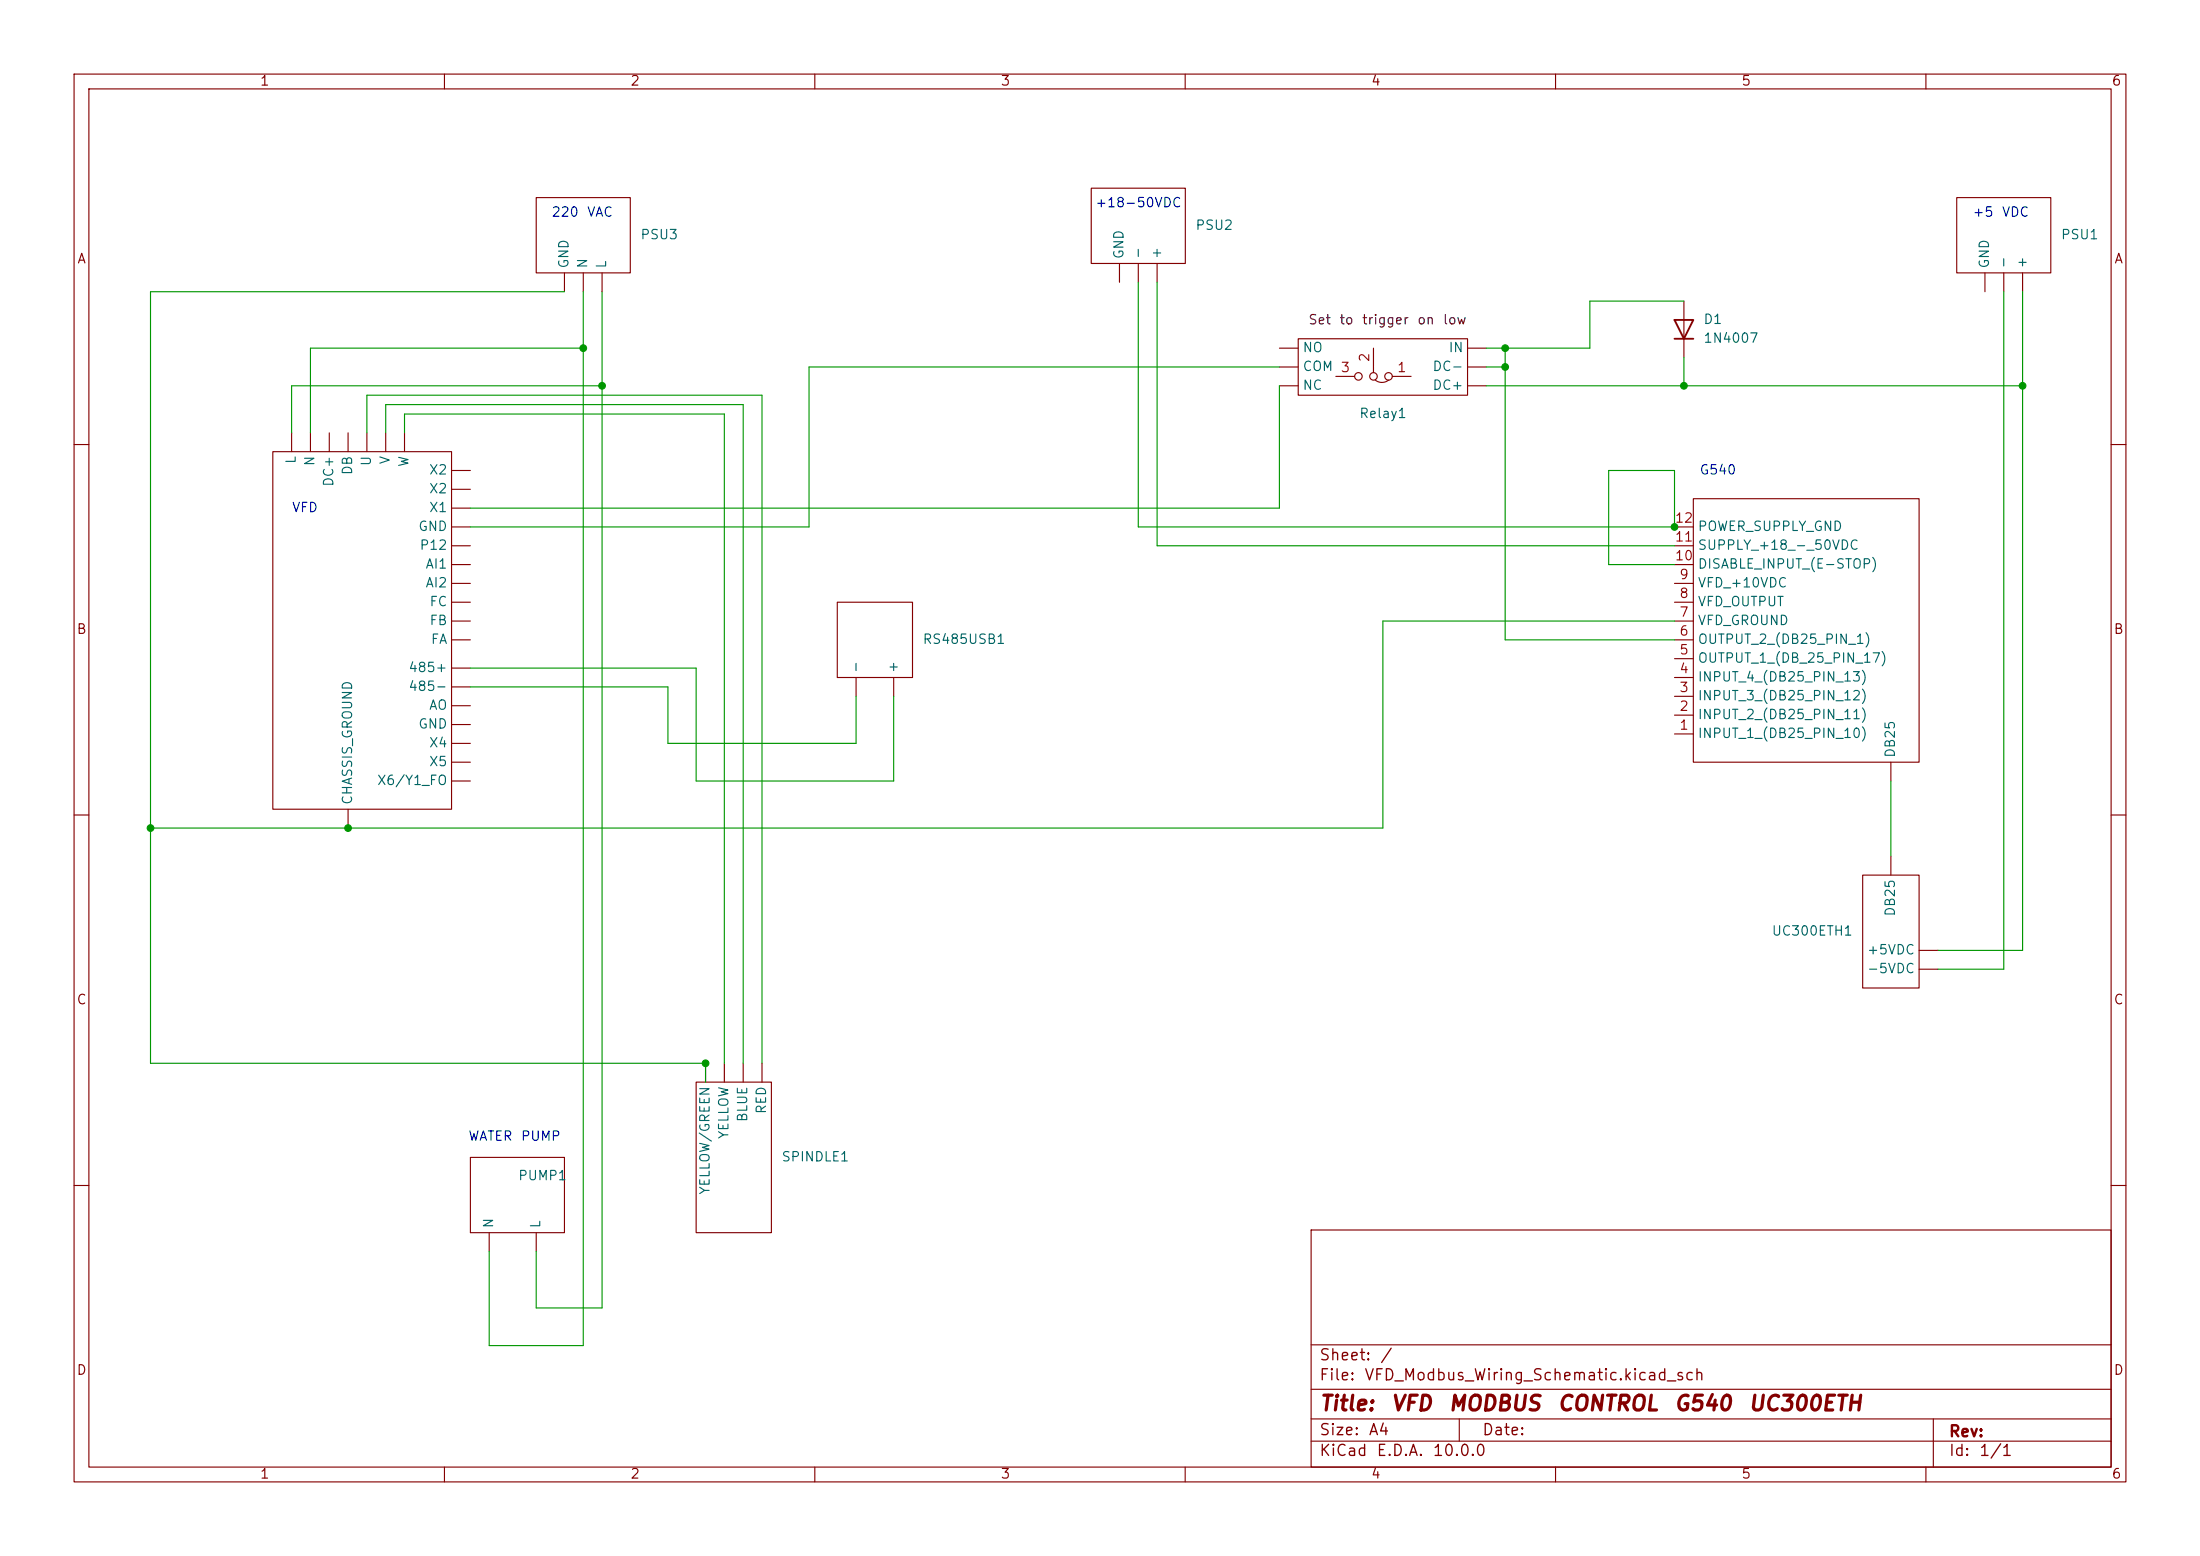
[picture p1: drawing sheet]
(kicad_sch
 (version 20260306)
 (generator "eeschema")
 (generator_version "10.0")
 (paper "A4")
 (title_block
  (title "VFD MODBUS CONTROL G540 UC300ETH"))
 (lib_symbols
  (symbol "Custom_Library:G540" (exclude_from_sim no) (in_bom yes) (on_board yes)
   (in_pos_files yes)
   (duplicate_pin_numbers_are_jumpers no)
   (property "Reference" "G540" (at -12.446 39.116 0) (show_name no) (do_not_autoplace no) (effects (font (size 1.27 1.27))))
   (property "Value" "" (at 0 0 0) (show_name no) (do_not_autoplace no) (effects (font (size 1.27 1.27))))
   (property "Footprint" "" (at 0 0 0) (show_name no) (do_not_autoplace no) (hide yes) (effects (font (size 1.27 1.27))))
   (property "Datasheet" "" (at 0 0 0) (show_name no) (do_not_autoplace no) (hide yes) (effects (font (size 1.27 1.27))))
   (property "Description" "" (at 0 0 0) (show_name no) (do_not_autoplace no) (hide yes) (effects (font (size 1.27 1.27))))
   (symbol "G540_0_1"
    (rectangle (start -7.62 30.48) (end 22.86 -5.08) (stroke (width 0) (type default)) (fill (type none))))
   (symbol "G540_1_1"
    (pin input line (at -3.81 33.02 270) (length 2.54) (name "DB25" (effects (font (size 1.27 1.27)))) (number "" (effects (font (size 1.27 1.27)))))
    (pin input line (at 25.4 26.67 180) (length 2.54) (name "INPUT_1_(DB25_PIN_10)" (effects (font (size 1.27 1.27)))) (number "1" (effects (font (size 1.27 1.27)))))
    (pin input line (at 25.4 24.13 180) (length 2.54) (name "INPUT_2_(DB25_PIN_11)" (effects (font (size 1.27 1.27)))) (number "2" (effects (font (size 1.27 1.27)))))
    (pin input line (at 25.4 21.59 180) (length 2.54) (name "INPUT_3_(DB25_PIN_12)" (effects (font (size 1.27 1.27)))) (number "3" (effects (font (size 1.27 1.27)))))
    (pin input line (at 25.4 19.05 180) (length 2.54) (name "INPUT_4_(DB25_PIN_13)" (effects (font (size 1.27 1.27)))) (number "4" (effects (font (size 1.27 1.27)))))
    (pin input line (at 25.4 16.51 180) (length 2.54) (name "OUTPUT_1_(DB_25_PIN_17)" (effects (font (size 1.27 1.27)))) (number "5" (effects (font (size 1.27 1.27)))))
    (pin input line (at 25.4 13.97 180) (length 2.54) (name "OUTPUT_2_(DB25_PIN_1)" (effects (font (size 1.27 1.27)))) (number "6" (effects (font (size 1.27 1.27)))))
    (pin input line (at 25.4 11.43 180) (length 2.54) (name "VFD_GROUND" (effects (font (size 1.27 1.27)))) (number "7" (effects (font (size 1.27 1.27)))))
    (pin input line (at 25.4 8.89 180) (length 2.54) (name "VFD_OUTPUT" (effects (font (size 1.27 1.27)))) (number "8" (effects (font (size 1.27 1.27)))))
    (pin input line (at 25.4 6.35 180) (length 2.54) (name "VFD_+10VDC" (effects (font (size 1.27 1.27)))) (number "9" (effects (font (size 1.27 1.27)))))
    (pin input line (at 25.4 3.81 180) (length 2.54) (name "DISABLE_INPUT_(E-STOP)" (effects (font (size 1.27 1.27)))) (number "10" (effects (font (size 1.27 1.27)))))
    (pin input line (at 25.4 1.27 180) (length 2.54) (name "SUPPLY_+18_-_50VDC" (effects (font (size 1.27 1.27)))) (number "11" (effects (font (size 1.27 1.27)))))
    (pin input line (at 25.4 -1.27 180) (length 2.54) (name "POWER_SUPPLY_GND" (effects (font (size 1.27 1.27)))) (number "12" (effects (font (size 1.27 1.27))))))
   (embedded_fonts no))
  (symbol "Custom_Library:PSU" (exclude_from_sim no) (in_bom yes) (on_board yes)
   (in_pos_files yes)
   (duplicate_pin_numbers_are_jumpers no)
   (property "Reference" "PSU" (at -9.144 9.398 0) (show_name no) (do_not_autoplace no) (effects (font (size 1.27 1.27))))
   (property "Value" "" (at 0 0 0) (show_name no) (do_not_autoplace no) (effects (font (size 1.27 1.27))))
   (property "Footprint" "" (at 0 0 0) (show_name no) (do_not_autoplace no) (hide yes) (effects (font (size 1.27 1.27))))
   (property "Datasheet" "" (at 0 0 0) (show_name no) (do_not_autoplace no) (hide yes) (effects (font (size 1.27 1.27))))
   (property "Description" "" (at 0 0 0) (show_name no) (do_not_autoplace no) (hide yes) (effects (font (size 1.27 1.27))))
   (symbol "PSU_0_1"
    (rectangle (start 7.62 -2.54) (end -5.08 7.62) (stroke (width 0) (type default)) (fill (type none))))
   (symbol "PSU_1_1"
    (pin input line (at -1.27 -5.08 90) (length 2.54) (name "GND" (effects (font (size 1.27 1.27)))) (number "" (effects (font (size 1.27 1.27)))))
    (pin input line (at 1.27 -5.08 90) (length 2.54) (name "-" (effects (font (size 1.27 1.27)))) (number "" (effects (font (size 1.27 1.27)))))
    (pin input line (at 3.81 -5.08 90) (length 2.54) (name "+" (effects (font (size 1.27 1.27)))) (number "" (effects (font (size 1.27 1.27))))))
   (embedded_fonts no))
  (symbol "Custom_Library:PUMP" (exclude_from_sim no) (in_bom yes) (on_board yes)
   (in_pos_files yes)
   (duplicate_pin_numbers_are_jumpers no)
   (property "Reference" "PUMP" (at -4.318 4.318 0) (show_name no) (do_not_autoplace no) (effects (font (size 1.27 1.27))))
   (property "Value" "" (at 0 0 0) (show_name no) (do_not_autoplace no) (effects (font (size 1.27 1.27))))
   (property "Footprint" "" (at 0 0 0) (show_name no) (do_not_autoplace no) (hide yes) (effects (font (size 1.27 1.27))))
   (property "Datasheet" "" (at 0 0 0) (show_name no) (do_not_autoplace no) (hide yes) (effects (font (size 1.27 1.27))))
   (property "Description" "" (at 0 0 0) (show_name no) (do_not_autoplace no) (hide yes) (effects (font (size 1.27 1.27))))
   (symbol "PUMP_0_1"
    (rectangle (start -2.54 2.54) (end 10.16 -7.62) (stroke (width 0) (type default)) (fill (type none))))
   (symbol "PUMP_1_1"
    (pin input line (at 0 -10.16 90) (length 2.54) (name "N" (effects (font (size 1.27 1.27)))) (number "" (effects (font (size 1.27 1.27)))))
    (pin input line (at 6.35 -10.16 90) (length 2.54) (name "L" (effects (font (size 1.27 1.27)))) (number "" (effects (font (size 1.27 1.27))))))
   (embedded_fonts no))
  (symbol "Custom_Library:RS485USB" (exclude_from_sim no) (in_bom yes) (on_board yes)
   (in_pos_files yes)
   (duplicate_pin_numbers_are_jumpers no)
   (property "Reference" "RS485USB" (at -11.938 11.176 0) (show_name no) (do_not_autoplace no) (effects (font (size 1.27 1.27))))
   (property "Value" "" (at 0 0 0) (show_name no) (do_not_autoplace no) (effects (font (size 1.27 1.27))))
   (property "Footprint" "" (at 0 0 0) (show_name no) (do_not_autoplace no) (hide yes) (effects (font (size 1.27 1.27))))
   (property "Datasheet" "" (at 0 0 0) (show_name no) (do_not_autoplace no) (hide yes) (effects (font (size 1.27 1.27))))
   (property "Description" "" (at 0 0 0) (show_name no) (do_not_autoplace no) (hide yes) (effects (font (size 1.27 1.27))))
   (symbol "RS485USB_0_1"
    (rectangle (start 5.08 2.54) (end -5.08 -7.62) (stroke (width 0) (type default)) (fill (type none))))
   (symbol "RS485USB_1_1"
    (pin input line (at -2.54 -10.16 90) (length 2.54) (name "-" (effects (font (size 1.27 1.27)))) (number "" (effects (font (size 1.27 1.27)))))
    (pin input line (at 2.54 -10.16 90) (length 2.54) (name "+" (effects (font (size 1.27 1.27)))) (number "" (effects (font (size 1.27 1.27))))))
   (embedded_fonts no))
  (symbol "Custom_Library:Relay" (exclude_from_sim no) (in_bom yes) (on_board yes)
   (in_pos_files yes)
   (duplicate_pin_numbers_are_jumpers no)
   (property "Reference" "Relay" (at -10.668 10.668 0) (show_name no) (do_not_autoplace no) (effects (font (size 1.27 1.27))))
   (property "Value" "" (at 0 0 0) (show_name no) (do_not_autoplace no) (effects (font (size 1.27 1.27))))
   (property "Footprint" "" (at 0 0 0) (show_name no) (do_not_autoplace no) (hide yes) (effects (font (size 1.27 1.27))))
   (property "Datasheet" "" (at 0 0 0) (show_name no) (do_not_autoplace no) (hide yes) (effects (font (size 1.27 1.27))))
   (property "Description" "" (at 0 0 0) (show_name no) (do_not_autoplace no) (hide yes) (effects (font (size 1.27 1.27))))
   (symbol "Relay_0_0"
    (circle (center -2.032 5.08) (radius 0.508) (stroke (width 0) (type default)) (fill (type none)))
    (circle (center 0 5.08) (radius 0.508) (stroke (width 0) (type default)) (fill (type none)))
    (circle (center 2.032 5.08) (radius 0.508) (stroke (width 0) (type default)) (fill (type none))))
   (symbol "Relay_0_1"
    (rectangle (start -12.7 7.62) (end 10.16 0) (stroke (width 0) (type default)) (fill (type none)))
    (arc (start -2.032 5.588) (mid -1.143 5.8955) (end -0.254 5.588) (stroke (width 0) (type default)) (fill (type none)))
    (polyline (pts (xy 0 3.81) (xy 0 4.572)) (stroke (width 0) (type default)) (fill (type none))))
   (symbol "Relay_1_1"
    (pin input line (at -15.24 6.35 0) (length 2.54) (name "DC+" (effects (font (size 1.27 1.27)))) (number "" (effects (font (size 1.27 1.27)))))
    (pin input line (at -15.24 3.81 0) (length 2.54) (name "DC-" (effects (font (size 1.27 1.27)))) (number "" (effects (font (size 1.27 1.27)))))
    (pin input line (at -15.24 1.27 0) (length 2.54) (name "IN" (effects (font (size 1.27 1.27)))) (number "" (effects (font (size 1.27 1.27)))))
    (pin input line (at 12.7 6.35 180) (length 2.54) (name "NC" (effects (font (size 1.27 1.27)))) (number "" (effects (font (size 1.27 1.27)))))
    (pin input line (at 12.7 3.81 180) (length 2.54) (name "COM" (effects (font (size 1.27 1.27)))) (number "" (effects (font (size 1.27 1.27)))))
    (pin input line (at 12.7 1.27 180) (length 2.54) (name "NO" (effects (font (size 1.27 1.27)))) (number "" (effects (font (size 1.27 1.27)))))
    (pin passive line (at -5.08 5.08 0) (length 2.54) (name "" (effects (font (size 1.27 1.27)))) (number "1" (effects (font (size 1.27 1.27)))))
    (pin passive line (at 0 1.27 90) (length 2.54) (name "" (effects (font (size 1.27 1.27)))) (number "2" (effects (font (size 1.27 1.27)))))
    (pin passive line (at 5.08 5.08 180) (length 2.54) (name "" (effects (font (size 1.27 1.27)))) (number "3" (effects (font (size 1.27 1.27))))))
   (embedded_fonts no))
  (symbol "Custom_Library:SPINDLE" (exclude_from_sim no) (in_bom yes) (on_board yes)
   (in_pos_files yes)
   (duplicate_pin_numbers_are_jumpers no)
   (property "Reference" "SPINDLE" (at -10.414 12.192 0) (show_name no) (do_not_autoplace no) (effects (font (size 1.27 1.27))))
   (property "Value" "" (at 0 0 0) (show_name no) (do_not_autoplace no) (effects (font (size 1.27 1.27))))
   (property "Footprint" "" (at 0 0 0) (show_name no) (do_not_autoplace no) (hide yes) (effects (font (size 1.27 1.27))))
   (property "Datasheet" "" (at 0 0 0) (show_name no) (do_not_autoplace no) (hide yes) (effects (font (size 1.27 1.27))))
   (property "Description" "" (at 0 0 0) (show_name no) (do_not_autoplace no) (hide yes) (effects (font (size 1.27 1.27))))
   (symbol "SPINDLE_0_1"
    (rectangle (start -5.08 10.16) (end 5.08 -10.16) (stroke (width 0) (type default)) (fill (type none))))
   (symbol "SPINDLE_1_1"
    (pin input line (at -3.81 12.7 270) (length 2.54) (name "YELLOW/GREEN" (effects (font (size 1.27 1.27)))) (number "" (effects (font (size 1.27 1.27)))))
    (pin input line (at -1.27 12.7 270) (length 2.54) (name "YELLOW" (effects (font (size 1.27 1.27)))) (number "" (effects (font (size 1.27 1.27)))))
    (pin input line (at 1.27 12.7 270) (length 2.54) (name "BLUE" (effects (font (size 1.27 1.27)))) (number "" (effects (font (size 1.27 1.27)))))
    (pin input line (at 3.81 12.7 270) (length 2.54) (name "RED" (effects (font (size 1.27 1.27)))) (number "" (effects (font (size 1.27 1.27))))))
   (embedded_fonts no))
  (symbol "Custom_Library:UC3400ETH" (exclude_from_sim no) (in_bom yes) (on_board yes)
   (in_pos_files yes)
   (duplicate_pin_numbers_are_jumpers no)
   (property "Reference" "UC300ETH" (at -9.398 6.604 0) (show_name no) (do_not_autoplace no) (effects (font (size 1.27 1.27))))
   (property "Value" "" (at 0 0 0) (show_name no) (do_not_autoplace no) (effects (font (size 1.27 1.27))))
   (property "Footprint" "" (at 0 0 0) (show_name no) (do_not_autoplace no) (hide yes) (effects (font (size 1.27 1.27))))
   (property "Datasheet" "" (at 0 0 0) (show_name no) (do_not_autoplace no) (hide yes) (effects (font (size 1.27 1.27))))
   (property "Description" "" (at 0 0 0) (show_name no) (do_not_autoplace no) (hide yes) (effects (font (size 1.27 1.27))))
   (symbol "UC3400ETH_0_1"
    (rectangle (start -7.62 2.54) (end 7.62 -5.08) (stroke (width 0) (type default)) (fill (type none))))
   (symbol "UC3400ETH_1_1"
    (pin input line (at -5.08 -7.62 90) (length 2.54) (name "-5VDC" (effects (font (size 1.27 1.27)))) (number "" (effects (font (size 1.27 1.27)))))
    (pin input line (at -2.54 -7.62 90) (length 2.54) (name "+5VDC" (effects (font (size 1.27 1.27)))) (number "" (effects (font (size 1.27 1.27)))))
    (pin input line (at 10.16 -1.27 180) (length 2.54) (name "DB25" (effects (font (size 1.27 1.27)))) (number "" (effects (font (size 1.27 1.27))))))
   (embedded_fonts no))
  (symbol "Diode:1N4007"
   (pin_numbers (hide yes))
   (pin_names (hide yes)) (exclude_from_sim no) (in_bom yes) (on_board yes)
   (in_pos_files yes)
   (duplicate_pin_numbers_are_jumpers no)
   (property "Reference" "D" (at 0 2.54 0) (show_name no) (do_not_autoplace no) (effects (font (size 1.27 1.27))))
   (property "Value" "1N4007" (at 0 -2.54 0) (show_name no) (do_not_autoplace no) (effects (font (size 1.27 1.27))))
   (property "Footprint" "Diode_THT:D_DO-41_SOD81_P10.16mm_Horizontal" (at 0 -4.445 0) (show_name no) (do_not_autoplace no) (hide yes) (effects (font (size 1.27 1.27))))
   (property "Datasheet" "http://www.vishay.com/docs/88503/1n4001.pdf" (at 0 0 0) (show_name no) (do_not_autoplace no) (hide yes) (effects (font (size 1.27 1.27))))
   (property "Description" "1000V 1A General Purpose Rectifier Diode, DO-41" (at 0 0 0) (show_name no) (do_not_autoplace no) (hide yes) (effects (font (size 1.27 1.27))))
   (property "Sim.Device" "D" (at 0 0 0) (show_name no) (do_not_autoplace no) (hide yes) (effects (font (size 1.27 1.27))))
   (property "Sim.Pins" "1=K 2=A" (at 0 0 0) (show_name no) (do_not_autoplace no) (hide yes) (effects (font (size 1.27 1.27))))
   (symbol "1N4007_0_1"
    (polyline (pts (xy -1.27 1.27) (xy -1.27 -1.27)) (stroke (width 0.254) (type default)) (fill (type none)))
    (polyline (pts (xy 1.27 1.27) (xy 1.27 -1.27) (xy -1.27 0) (xy 1.27 1.27)) (stroke (width 0.254) (type default)) (fill (type none)))
    (polyline (pts (xy 1.27 0) (xy -1.27 0)) (stroke (width 0) (type default)) (fill (type none))))
   (symbol "1N4007_1_1"
    (pin passive line (at -3.81 0 0) (length 2.54) (name "K" (effects (font (size 1.27 1.27)))) (number "1" (effects (font (size 1.27 1.27)))))
    (pin passive line (at 3.81 0 180) (length 2.54) (name "A" (effects (font (size 1.27 1.27)))) (number "2" (effects (font (size 1.27 1.27))))))
   (embedded_fonts no))
  (symbol "PSU_1" (exclude_from_sim no) (in_bom yes) (on_board yes)
   (in_pos_files yes)
   (duplicate_pin_numbers_are_jumpers no)
   (property "Reference" "PSU3" (at 8.89 2.5401 0) (show_name no) (do_not_autoplace no) (effects (font (size 1.27 1.27)) (justify left)))
   (property "Value" "" (at 0 0 0) (show_name no) (do_not_autoplace no) (effects (font (size 1.27 1.27))))
   (property "Footprint" "" (at 0 0 0) (show_name no) (do_not_autoplace no) (hide yes) (effects (font (size 1.27 1.27))))
   (property "Datasheet" "" (at 0 0 0) (show_name no) (do_not_autoplace no) (hide yes) (effects (font (size 1.27 1.27))))
   (property "Description" "" (at 0 0 0) (show_name no) (do_not_autoplace no) (hide yes) (effects (font (size 1.27 1.27))))
   (symbol "PSU_1_0_1"
    (rectangle (start 7.62 -2.54) (end -5.08 7.62) (stroke (width 0) (type default)) (fill (type none))))
   (symbol "PSU_1_1_1"
    (pin input line (at -1.27 -5.08 90) (length 2.54) (name "GND" (effects (font (size 1.27 1.27)))) (number "" (effects (font (size 1.27 1.27)))))
    (pin input line (at 1.27 -5.08 90) (length 2.54) (name "N" (effects (font (size 1.27 1.27)))) (number "" (effects (font (size 1.27 1.27)))))
    (pin input line (at 3.81 -5.08 90) (length 2.54) (name "L" (effects (font (size 1.27 1.27)))) (number "" (effects (font (size 1.27 1.27))))))
   (embedded_fonts no))
  (symbol "PSU_2" (exclude_from_sim no) (in_bom yes) (on_board yes)
   (in_pos_files yes)
   (duplicate_pin_numbers_are_jumpers no)
   (property "Reference" "PSU" (at -9.144 9.398 0) (show_name no) (do_not_autoplace no) (effects (font (size 1.27 1.27))))
   (property "Value" "" (at 0 0 0) (show_name no) (do_not_autoplace no) (effects (font (size 1.27 1.27))))
   (property "Footprint" "" (at 0 0 0) (show_name no) (do_not_autoplace no) (hide yes) (effects (font (size 1.27 1.27))))
   (property "Datasheet" "" (at 0 0 0) (show_name no) (do_not_autoplace no) (hide yes) (effects (font (size 1.27 1.27))))
   (property "Description" "" (at 0 0 0) (show_name no) (do_not_autoplace no) (hide yes) (effects (font (size 1.27 1.27))))
   (symbol "PSU_2_0_1"
    (rectangle (start 7.62 -2.54) (end -5.08 7.62) (stroke (width 0) (type default)) (fill (type none))))
   (symbol "PSU_2_1_1"
    (pin input line (at -1.27 -5.08 90) (length 2.54) (name "GND" (effects (font (size 1.27 1.27)))) (number "" (effects (font (size 1.27 1.27)))))
    (pin input line (at 1.27 -5.08 90) (length 2.54) (name "-" (effects (font (size 1.27 1.27)))) (number "" (effects (font (size 1.27 1.27)))))
    (pin input line (at 3.81 -5.08 90) (length 2.54) (name "+" (effects (font (size 1.27 1.27)))) (number "" (effects (font (size 1.27 1.27))))))
   (embedded_fonts no))
  (symbol "VFD_1" (exclude_from_sim no) (in_bom yes) (on_board yes)
   (in_pos_files yes)
   (duplicate_pin_numbers_are_jumpers no)
   (property "Reference" "VFD1" (at -6.35 35.306 0) (show_name no) (do_not_autoplace no) (hide yes) (effects (font (size 1.27 1.27))))
   (property "Value" "" (at 0 0 0) (show_name no) (do_not_autoplace no) (effects (font (size 1.27 1.27))))
   (property "Footprint" "" (at 0 0 0) (show_name no) (do_not_autoplace no) (hide yes) (effects (font (size 1.27 1.27))))
   (property "Datasheet" "" (at 0 0 0) (show_name no) (do_not_autoplace no) (hide yes) (effects (font (size 1.27 1.27))))
   (property "Description" "" (at 0 0 0) (show_name no) (do_not_autoplace no) (hide yes) (effects (font (size 1.27 1.27))))
   (symbol "VFD_1_0_1"
    (rectangle (start -20.32 38.1) (end 3.81 -10.16) (stroke (width 0) (type default)) (fill (type none))))
   (symbol "VFD_1_1_1"
    (pin input line (at -17.78 40.64 270) (length 2.54) (name "L" (effects (font (size 1.27 1.27)))) (number "" (effects (font (size 1.27 1.27)))))
    (pin input line (at -15.24 40.64 270) (length 2.54) (name "N" (effects (font (size 1.27 1.27)))) (number "" (effects (font (size 1.27 1.27)))))
    (pin input line (at -12.7 40.64 270) (length 2.54) (name "DC+" (effects (font (size 1.27 1.27)))) (number "" (effects (font (size 1.27 1.27)))))
    (pin input line (at -10.16 40.64 270) (length 2.54) (name "DB" (effects (font (size 1.27 1.27)))) (number "" (effects (font (size 1.27 1.27)))))
    (pin input line (at -10.16 -12.7 90) (length 2.54) (name "CHASSIS_GROUND" (effects (font (size 1.27 1.27)))) (number "" (effects (font (size 1.27 1.27)))))
    (pin input line (at -7.62 40.64 270) (length 2.54) (name "U" (effects (font (size 1.27 1.27)))) (number "" (effects (font (size 1.27 1.27)))))
    (pin input line (at -5.08 40.64 270) (length 2.54) (name "V" (effects (font (size 1.27 1.27)))) (number "" (effects (font (size 1.27 1.27)))))
    (pin input line (at -2.54 40.64 270) (length 2.54) (name "W" (effects (font (size 1.27 1.27)))) (number "" (effects (font (size 1.27 1.27)))))
    (pin free line (at 6.35 35.56 180) (length 2.54) (name "X2" (effects (font (size 1.27 1.27)))) (number "" (effects (font (size 1.27 1.27)))))
    (pin free line (at 6.35 33.02 180) (length 2.54) (name "X2" (effects (font (size 1.27 1.27)))) (number "" (effects (font (size 1.27 1.27)))))
    (pin free line (at 6.35 30.48 180) (length 2.54) (name "X1" (effects (font (size 1.27 1.27)))) (number "" (effects (font (size 1.27 1.27)))))
    (pin free line (at 6.35 27.94 180) (length 2.54) (name "GND" (effects (font (size 1.27 1.27)))) (number "" (effects (font (size 1.27 1.27)))))
    (pin free line (at 6.35 25.4 180) (length 2.54) (name "P12" (effects (font (size 1.27 1.27)))) (number "" (effects (font (size 1.27 1.27)))))
    (pin free line (at 6.35 22.86 180) (length 2.54) (name "AI1" (effects (font (size 1.27 1.27)))) (number "" (effects (font (size 1.27 1.27)))))
    (pin free line (at 6.35 20.32 180) (length 2.54) (name "AI2" (effects (font (size 1.27 1.27)))) (number "" (effects (font (size 1.27 1.27)))))
    (pin passive line (at 6.35 17.78 180) (length 2.54) (name "FC" (effects (font (size 1.27 1.27)))) (number "" (effects (font (size 1.27 1.27)))))
    (pin free line (at 6.35 15.24 180) (length 2.54) (name "FB" (effects (font (size 1.27 1.27)))) (number "" (effects (font (size 1.27 1.27)))))
    (pin free line (at 6.35 12.7 180) (length 2.54) (name "FA" (effects (font (size 1.27 1.27)))) (number "" (effects (font (size 1.27 1.27)))))
    (pin free line (at 6.35 8.89 180) (length 2.54) (name "485+" (effects (font (size 1.27 1.27)))) (number "" (effects (font (size 1.27 1.27)))))
    (pin free line (at 6.35 6.35 180) (length 2.54) (name "485-" (effects (font (size 1.27 1.27)))) (number "" (effects (font (size 1.27 1.27)))))
    (pin free line (at 6.35 3.81 180) (length 2.54) (name "AO" (effects (font (size 1.27 1.27)))) (number "" (effects (font (size 1.27 1.27)))))
    (pin free line (at 6.35 1.27 180) (length 2.54) (name "GND" (effects (font (size 1.27 1.27)))) (number "" (effects (font (size 1.27 1.27)))))
    (pin free line (at 6.35 -1.27 180) (length 2.54) (name "X4" (effects (font (size 1.27 1.27)))) (number "" (effects (font (size 1.27 1.27)))))
    (pin free line (at 6.35 -3.81 180) (length 2.54) (name "X5" (effects (font (size 1.27 1.27)))) (number "" (effects (font (size 1.27 1.27)))))
    (pin free line (at 6.35 -6.35 180) (length 2.54) (name "X6/Y1_FO" (effects (font (size 1.27 1.27)))) (number "" (effects (font (size 1.27 1.27))))))
   (embedded_fonts no)))
 (text "220 VAC"
  (exclude_from_sim no)
  (at 78.486 28.956 0)
  (effects (font (size 1.27 1.27))))
 (text "VFD"
  (exclude_from_sim no)
  (at 41.148 68.834 0)
  (effects (font (size 1.27 1.27))))
 (text "G540"
  (exclude_from_sim no)
  (at 231.902 63.754 0)
  (effects (font (size 1.27 1.27))))
 (text "WATER PUMP"
  (exclude_from_sim no)
  (at 69.342 153.67 0)
  (effects (font (size 1.27 1.27))))
 (text "+18-50VDC"
  (exclude_from_sim no)
  (at 153.67 27.686 0)
  (effects (font (size 1.27 1.27))))
 (text "+5 VDC"
  (exclude_from_sim no)
  (at 270.002 28.956 0)
  (effects (font (size 1.27 1.27))))
 (junction
  (at 273.05 52.07)
  (diameter 0)
  (color 0 0 0 0))
 (junction
  (at 95.25 143.51)
  (diameter 0)
  (color 0 0 0 0))
 (junction
  (at 226.06 71.12)
  (diameter 0)
  (color 0 0 0 0))
 (junction
  (at 78.74 46.99)
  (diameter 0)
  (color 0 0 0 0))
 (junction
  (at 203.2 49.53)
  (diameter 0)
  (color 0 0 0 0))
 (junction
  (at 227.33 52.07)
  (diameter 0)
  (color 0 0 0 0))
 (junction
  (at 203.2 46.99)
  (diameter 0)
  (color 0 0 0 0))
 (junction
  (at 46.99 111.76)
  (diameter 0)
  (color 0 0 0 0))
 (junction
  (at 20.32 111.76)
  (diameter 0)
  (color 0 0 0 0))
 (junction
  (at 81.28 52.07)
  (diameter 0)
  (color 0 0 0 0))
 (wire
  (pts (xy 90.17 100.33) (xy 90.17 92.71))
  (stroke (width 0) (type default)))
 (wire
  (pts (xy 273.05 52.07) (xy 273.05 128.27))
  (stroke (width 0) (type default)))
 (wire
  (pts (xy 39.37 52.07) (xy 39.37 58.42))
  (stroke (width 0) (type default)))
 (wire
  (pts (xy 78.74 46.99) (xy 41.91 46.99))
  (stroke (width 0) (type default)))
 (wire
  (pts (xy 49.53 53.34) (xy 49.53 58.42))
  (stroke (width 0) (type default)))
 (wire
  (pts (xy 115.57 100.33) (xy 90.17 100.33))
  (stroke (width 0) (type default)))
 (wire
  (pts (xy 214.63 46.99) (xy 214.63 40.64))
  (stroke (width 0) (type default)))
 (wire
  (pts (xy 214.63 40.64) (xy 227.33 40.64))
  (stroke (width 0) (type default)))
 (wire
  (pts (xy 100.33 54.61) (xy 100.33 143.51))
  (stroke (width 0) (type default)))
 (wire
  (pts (xy 95.25 143.51) (xy 95.25 146.05))
  (stroke (width 0) (type default)))
 (wire
  (pts (xy 97.79 55.88) (xy 54.61 55.88))
  (stroke (width 0) (type default)))
 (wire
  (pts (xy 20.32 143.51) (xy 95.25 143.51))
  (stroke (width 0) (type default)))
 (wire
  (pts (xy 66.04 181.61) (xy 66.04 168.91))
  (stroke (width 0) (type default)))
 (wire
  (pts (xy 226.06 63.5) (xy 226.06 71.12))
  (stroke (width 0) (type default)))
 (wire
  (pts (xy 156.21 73.66) (xy 226.06 73.66))
  (stroke (width 0) (type default)))
 (wire
  (pts (xy 78.74 181.61) (xy 66.04 181.61))
  (stroke (width 0) (type default)))
 (wire
  (pts (xy 156.21 38.1) (xy 156.21 73.66))
  (stroke (width 0) (type default)))
 (wire
  (pts (xy 270.51 39.37) (xy 270.51 130.81))
  (stroke (width 0) (type default)))
 (wire
  (pts (xy 20.32 111.76) (xy 46.99 111.76))
  (stroke (width 0) (type default)))
 (wire
  (pts (xy 78.74 46.99) (xy 78.74 181.61))
  (stroke (width 0) (type default)))
 (wire
  (pts (xy 52.07 54.61) (xy 100.33 54.61))
  (stroke (width 0) (type default)))
 (wire
  (pts (xy 93.98 90.17) (xy 93.98 105.41))
  (stroke (width 0) (type default)))
 (wire
  (pts (xy 81.28 52.07) (xy 81.28 176.53))
  (stroke (width 0) (type default)))
 (wire
  (pts (xy 41.91 46.99) (xy 41.91 58.42))
  (stroke (width 0) (type default)))
 (wire
  (pts (xy 115.57 93.98) (xy 115.57 100.33))
  (stroke (width 0) (type default)))
 (wire
  (pts (xy 78.74 39.37) (xy 78.74 46.99))
  (stroke (width 0) (type default)))
 (wire
  (pts (xy 217.17 76.2) (xy 217.17 63.5))
  (stroke (width 0) (type default)))
 (wire
  (pts (xy 93.98 105.41) (xy 120.65 105.41))
  (stroke (width 0) (type default)))
 (wire
  (pts (xy 153.67 71.12) (xy 226.06 71.12))
  (stroke (width 0) (type default)))
 (wire
  (pts (xy 109.22 71.12) (xy 63.5 71.12))
  (stroke (width 0) (type default)))
 (wire
  (pts (xy 72.39 176.53) (xy 72.39 168.91))
  (stroke (width 0) (type default)))
 (wire
  (pts (xy 217.17 63.5) (xy 226.06 63.5))
  (stroke (width 0) (type default)))
 (wire
  (pts (xy 153.67 38.1) (xy 153.67 71.12))
  (stroke (width 0) (type default)))
 (wire
  (pts (xy 226.06 83.82) (xy 186.69 83.82))
  (stroke (width 0) (type default)))
 (wire
  (pts (xy 54.61 55.88) (xy 54.61 58.42))
  (stroke (width 0) (type default)))
 (wire
  (pts (xy 227.33 52.07) (xy 273.05 52.07))
  (stroke (width 0) (type default)))
 (wire
  (pts (xy 203.2 49.53) (xy 203.2 46.99))
  (stroke (width 0) (type default)))
 (wire
  (pts (xy 203.2 46.99) (xy 200.66 46.99))
  (stroke (width 0) (type default)))
 (wire
  (pts (xy 172.72 49.53) (xy 109.22 49.53))
  (stroke (width 0) (type default)))
 (wire
  (pts (xy 20.32 111.76) (xy 20.32 143.51))
  (stroke (width 0) (type default)))
 (wire
  (pts (xy 20.32 39.37) (xy 20.32 111.76))
  (stroke (width 0) (type default)))
 (wire
  (pts (xy 63.5 90.17) (xy 93.98 90.17))
  (stroke (width 0) (type default)))
 (wire
  (pts (xy 97.79 143.51) (xy 97.79 55.88))
  (stroke (width 0) (type default)))
 (wire
  (pts (xy 255.27 105.41) (xy 255.27 115.57))
  (stroke (width 0) (type default)))
 (wire
  (pts (xy 102.87 143.51) (xy 102.87 53.34))
  (stroke (width 0) (type default)))
 (wire
  (pts (xy 200.66 49.53) (xy 203.2 49.53))
  (stroke (width 0) (type default)))
 (wire
  (pts (xy 63.5 68.58) (xy 172.72 68.58))
  (stroke (width 0) (type default)))
 (wire
  (pts (xy 76.2 39.37) (xy 20.32 39.37))
  (stroke (width 0) (type default)))
 (wire
  (pts (xy 226.06 86.36) (xy 203.2 86.36))
  (stroke (width 0) (type default)))
 (wire
  (pts (xy 227.33 48.26) (xy 227.33 52.07))
  (stroke (width 0) (type default)))
 (wire
  (pts (xy 81.28 39.37) (xy 81.28 52.07))
  (stroke (width 0) (type default)))
 (wire
  (pts (xy 203.2 46.99) (xy 214.63 46.99))
  (stroke (width 0) (type default)))
 (wire
  (pts (xy 226.06 76.2) (xy 217.17 76.2))
  (stroke (width 0) (type default)))
 (wire
  (pts (xy 46.99 111.76) (xy 186.69 111.76))
  (stroke (width 0) (type default)))
 (wire
  (pts (xy 81.28 52.07) (xy 39.37 52.07))
  (stroke (width 0) (type default)))
 (wire
  (pts (xy 200.66 52.07) (xy 227.33 52.07))
  (stroke (width 0) (type default)))
 (wire
  (pts (xy 109.22 49.53) (xy 109.22 71.12))
  (stroke (width 0) (type default)))
 (wire
  (pts (xy 52.07 58.42) (xy 52.07 54.61))
  (stroke (width 0) (type default)))
 (wire
  (pts (xy 203.2 86.36) (xy 203.2 49.53))
  (stroke (width 0) (type default)))
 (wire
  (pts (xy 102.87 53.34) (xy 49.53 53.34))
  (stroke (width 0) (type default)))
 (wire
  (pts (xy 63.5 92.71) (xy 90.17 92.71))
  (stroke (width 0) (type default)))
 (wire
  (pts (xy 273.05 39.37) (xy 273.05 52.07))
  (stroke (width 0) (type default)))
 (wire
  (pts (xy 186.69 83.82) (xy 186.69 111.76))
  (stroke (width 0) (type default)))
 (wire
  (pts (xy 261.62 130.81) (xy 270.51 130.81))
  (stroke (width 0) (type default)))
 (wire
  (pts (xy 261.62 128.27) (xy 273.05 128.27))
  (stroke (width 0) (type default)))
 (wire
  (pts (xy 81.28 176.53) (xy 72.39 176.53))
  (stroke (width 0) (type default)))
 (wire
  (pts (xy 172.72 68.58) (xy 172.72 52.07))
  (stroke (width 0) (type default)))
 (wire
  (pts (xy 120.65 105.41) (xy 120.65 93.98))
  (stroke (width 0) (type default)))
 (label "Set to trigger on low"
  (at 176.53 44.45 0)
  (effects (font (size 1.27 1.27)) (justify left bottom)))
 (symbol
  (lib_id "Custom_Library:Relay")
  (at 185.42 45.72 180)
  (unit 1)
  (body_style 1)
  (exclude_from_sim no)
  (in_bom yes)
  (on_board yes)
  (in_pos_files yes)
  (dnp no)
  (fields_autoplaced yes)
  (property "Reference" "Relay1" (at 186.69 55.88 0) (show_name no) (do_not_autoplace no) (effects (font (size 1.27 1.27))))
  (property "Value" "" (at 185.42 45.72 0) (show_name no) (do_not_autoplace no) (effects (font (size 1.27 1.27))))
  (property "Footprint" "" (at 185.42 45.72 0) (hide yes) (show_name no) (do_not_autoplace no) (effects (font (size 1.27 1.27))))
  (property "Datasheet" "" (at 185.42 45.72 0) (hide yes) (show_name no) (do_not_autoplace no) (effects (font (size 1.27 1.27))))
  (property "Description" "" (at 185.42 45.72 0) (hide yes) (show_name no) (do_not_autoplace no) (effects (font (size 1.27 1.27))))
  (pin "2")
  (pin "")
  (pin "")
  (pin "")
  (pin "")
  (pin "1")
  (pin "")
  (pin "3")
  (pin ""))
 (symbol
  (lib_id "Custom_Library:RS485USB")
  (at 118.11 83.82 0)
  (unit 1)
  (body_style 1)
  (exclude_from_sim no)
  (in_bom yes)
  (on_board yes)
  (in_pos_files yes)
  (dnp no)
  (fields_autoplaced yes)
  (property "Reference" "RS485USB1" (at 124.46 86.3599 0) (show_name no) (do_not_autoplace no) (effects (font (size 1.27 1.27)) (justify left)))
  (property "Value" "" (at 118.11 83.82 0) (show_name no) (do_not_autoplace no) (effects (font (size 1.27 1.27))))
  (property "Footprint" "" (at 118.11 83.82 0) (hide yes) (show_name no) (do_not_autoplace no) (effects (font (size 1.27 1.27))))
  (property "Datasheet" "" (at 118.11 83.82 0) (hide yes) (show_name no) (do_not_autoplace no) (effects (font (size 1.27 1.27))))
  (property "Description" "" (at 118.11 83.82 0) (hide yes) (show_name no) (do_not_autoplace no) (effects (font (size 1.27 1.27))))
  (pin "")
  (pin ""))
 (symbol
  (lib_id "Custom_Library:G540")
  (at 251.46 72.39 180)
  (unit 1)
  (body_style 1)
  (exclude_from_sim no)
  (in_bom yes)
  (on_board yes)
  (in_pos_files yes)
  (dnp no)
  (fields_autoplaced yes)
  (property "Reference" "G1" (at 260.35 85.0899 0) (hide yes) (show_name no) (do_not_autoplace no) (effects (font (size 1.27 1.27)) (justify right)))
  (property "Value" "" (at 251.46 72.39 0) (show_name no) (do_not_autoplace no) (effects (font (size 1.27 1.27))))
  (property "Footprint" "" (at 251.46 72.39 0) (hide yes) (show_name no) (do_not_autoplace no) (effects (font (size 1.27 1.27))))
  (property "Datasheet" "" (at 251.46 72.39 0) (hide yes) (show_name no) (do_not_autoplace no) (effects (font (size 1.27 1.27))))
  (property "Description" "" (at 251.46 72.39 0) (hide yes) (show_name no) (do_not_autoplace no) (effects (font (size 1.27 1.27))))
  (pin "10")
  (pin "3")
  (pin "2")
  (pin "9")
  (pin "6")
  (pin "1")
  (pin "7")
  (pin "8")
  (pin "12")
  (pin "5")
  (pin "4")
  (pin "11")
  (pin ""))
 (symbol
  (lib_name "PSU_1")
  (lib_id "Custom_Library:PSU")
  (at 77.47 34.29 0)
  (unit 1)
  (body_style 1)
  (exclude_from_sim no)
  (in_bom yes)
  (on_board yes)
  (in_pos_files yes)
  (dnp no)
  (fields_autoplaced yes)
  (property "Reference" "PSU3" (at 86.36 31.7499 0) (show_name no) (do_not_autoplace no) (effects (font (size 1.27 1.27)) (justify left)))
  (property "Value" "" (at 77.47 34.29 0) (show_name no) (do_not_autoplace no) (effects (font (size 1.27 1.27))))
  (property "Footprint" "" (at 77.47 34.29 0) (hide yes) (show_name no) (do_not_autoplace no) (effects (font (size 1.27 1.27))))
  (property "Datasheet" "" (at 77.47 34.29 0) (hide yes) (show_name no) (do_not_autoplace no) (effects (font (size 1.27 1.27))))
  (property "Description" "" (at 77.47 34.29 0) (hide yes) (show_name no) (do_not_autoplace no) (effects (font (size 1.27 1.27))))
  (pin "")
  (pin "")
  (pin ""))
 (symbol
  (lib_name "PSU_2")
  (lib_id "Custom_Library:PSU")
  (at 152.4 33.02 0)
  (unit 1)
  (body_style 1)
  (exclude_from_sim no)
  (in_bom yes)
  (on_board yes)
  (in_pos_files yes)
  (dnp no)
  (fields_autoplaced yes)
  (property "Reference" "PSU2" (at 161.29 30.4799 0) (show_name no) (do_not_autoplace no) (effects (font (size 1.27 1.27)) (justify left)))
  (property "Value" "" (at 152.4 33.02 0) (show_name no) (do_not_autoplace no) (effects (font (size 1.27 1.27))))
  (property "Footprint" "" (at 152.4 33.02 0) (hide yes) (show_name no) (do_not_autoplace no) (effects (font (size 1.27 1.27))))
  (property "Datasheet" "" (at 152.4 33.02 0) (hide yes) (show_name no) (do_not_autoplace no) (effects (font (size 1.27 1.27))))
  (property "Description" "" (at 152.4 33.02 0) (hide yes) (show_name no) (do_not_autoplace no) (effects (font (size 1.27 1.27))))
  (pin "")
  (pin "")
  (pin ""))
 (symbol
  (lib_id "Custom_Library:UC3400ETH")
  (at 254 125.73 90)
  (unit 1)
  (body_style 1)
  (exclude_from_sim no)
  (in_bom yes)
  (on_board yes)
  (in_pos_files yes)
  (dnp no)
  (fields_autoplaced yes)
  (property "Reference" "UC300ETH1" (at 250.19 125.7299 90) (show_name no) (do_not_autoplace no) (effects (font (size 1.27 1.27)) (justify left)))
  (property "Value" "" (at 254 125.73 0) (show_name no) (do_not_autoplace no) (effects (font (size 1.27 1.27))))
  (property "Footprint" "" (at 254 125.73 0) (hide yes) (show_name no) (do_not_autoplace no) (effects (font (size 1.27 1.27))))
  (property "Datasheet" "" (at 254 125.73 0) (hide yes) (show_name no) (do_not_autoplace no) (effects (font (size 1.27 1.27))))
  (property "Description" "" (at 254 125.73 0) (hide yes) (show_name no) (do_not_autoplace no) (effects (font (size 1.27 1.27))))
  (pin "")
  (pin "")
  (pin ""))
 (symbol
  (lib_name "VFD_1")
  (lib_id "Custom_Library:VFD")
  (at 57.15 99.06 0)
  (unit 1)
  (body_style 1)
  (exclude_from_sim no)
  (in_bom yes)
  (on_board yes)
  (in_pos_files yes)
  (dnp no)
  (fields_autoplaced yes)
  (property "Reference" "VFD1" (at 50.8 63.754 0) (hide yes) (show_name no) (do_not_autoplace no) (effects (font (size 1.27 1.27))))
  (property "Value" "" (at 57.15 99.06 0) (show_name no) (do_not_autoplace no) (effects (font (size 1.27 1.27))))
  (property "Footprint" "" (at 57.15 99.06 0) (hide yes) (show_name no) (do_not_autoplace no) (effects (font (size 1.27 1.27))))
  (property "Datasheet" "" (at 57.15 99.06 0) (hide yes) (show_name no) (do_not_autoplace no) (effects (font (size 1.27 1.27))))
  (property "Description" "" (at 57.15 99.06 0) (hide yes) (show_name no) (do_not_autoplace no) (effects (font (size 1.27 1.27))))
  (pin "")
  (pin "")
  (pin "")
  (pin "")
  (pin "")
  (pin "")
  (pin "")
  (pin "")
  (pin "")
  (pin "")
  (pin "")
  (pin "")
  (pin "")
  (pin "")
  (pin "")
  (pin "")
  (pin "")
  (pin "")
  (pin "")
  (pin "")
  (pin "")
  (pin "")
  (pin "")
  (pin "")
  (pin ""))
 (symbol
  (lib_id "Custom_Library:PUMP")
  (at 66.04 158.75 0)
  (unit 1)
  (body_style 1)
  (exclude_from_sim no)
  (in_bom yes)
  (on_board yes)
  (in_pos_files yes)
  (dnp no)
  (fields_autoplaced yes)
  (property "Reference" "PUMP1" (at 69.85 158.7499 0) (show_name no) (do_not_autoplace no) (effects (font (size 1.27 1.27)) (justify left)))
  (property "Value" "" (at 66.04 158.75 0) (show_name no) (do_not_autoplace no) (effects (font (size 1.27 1.27))))
  (property "Footprint" "" (at 66.04 158.75 0) (hide yes) (show_name no) (do_not_autoplace no) (effects (font (size 1.27 1.27))))
  (property "Datasheet" "" (at 66.04 158.75 0) (hide yes) (show_name no) (do_not_autoplace no) (effects (font (size 1.27 1.27))))
  (property "Description" "" (at 66.04 158.75 0) (hide yes) (show_name no) (do_not_autoplace no) (effects (font (size 1.27 1.27))))
  (pin "")
  (pin ""))
 (symbol
  (lib_id "Custom_Library:PSU")
  (at 269.24 34.29 0)
  (unit 1)
  (body_style 1)
  (exclude_from_sim no)
  (in_bom yes)
  (on_board yes)
  (in_pos_files yes)
  (dnp no)
  (fields_autoplaced yes)
  (property "Reference" "PSU1" (at 278.13 31.7499 0) (show_name no) (do_not_autoplace no) (effects (font (size 1.27 1.27)) (justify left)))
  (property "Value" "" (at 269.24 34.29 0) (show_name no) (do_not_autoplace no) (effects (font (size 1.27 1.27))))
  (property "Footprint" "" (at 269.24 34.29 0) (hide yes) (show_name no) (do_not_autoplace no) (effects (font (size 1.27 1.27))))
  (property "Datasheet" "" (at 269.24 34.29 0) (hide yes) (show_name no) (do_not_autoplace no) (effects (font (size 1.27 1.27))))
  (property "Description" "" (at 269.24 34.29 0) (hide yes) (show_name no) (do_not_autoplace no) (effects (font (size 1.27 1.27))))
  (pin "")
  (pin "")
  (pin ""))
 (symbol
  (lib_id "Diode:1N4007")
  (at 227.33 44.45 90)
  (unit 1)
  (body_style 1)
  (exclude_from_sim no)
  (in_bom yes)
  (on_board yes)
  (in_pos_files yes)
  (dnp no)
  (fields_autoplaced yes)
  (property "Reference" "D1" (at 229.87 43.1799 90) (show_name no) (do_not_autoplace no) (effects (font (size 1.27 1.27)) (justify right)))
  (property "Value" "1N4007" (at 229.87 45.7199 90) (show_name no) (do_not_autoplace no) (effects (font (size 1.27 1.27)) (justify right)))
  (property "Footprint" "Diode_THT:D_DO-41_SOD81_P10.16mm_Horizontal" (at 231.775 44.45 0) (hide yes) (show_name no) (do_not_autoplace no) (effects (font (size 1.27 1.27))))
  (property "Datasheet" "http://www.vishay.com/docs/88503/1n4001.pdf" (at 227.33 44.45 0) (hide yes) (show_name no) (do_not_autoplace no) (effects (font (size 1.27 1.27))))
  (property "Description" "1000V 1A General Purpose Rectifier Diode, DO-41" (at 227.33 44.45 0) (hide yes) (show_name no) (do_not_autoplace no) (effects (font (size 1.27 1.27))))
  (property "Sim.Device" "D" (at 227.33 44.45 0) (hide yes) (show_name no) (do_not_autoplace no) (effects (font (size 1.27 1.27))))
  (property "Sim.Pins" "1=K 2=A" (at 227.33 44.45 0) (hide yes) (show_name no) (do_not_autoplace no) (effects (font (size 1.27 1.27))))
  (pin "2")
  (pin "1"))
 (symbol
  (lib_id "Custom_Library:SPINDLE")
  (at 99.06 156.21 0)
  (unit 1)
  (body_style 1)
  (exclude_from_sim no)
  (in_bom yes)
  (on_board yes)
  (in_pos_files yes)
  (dnp no)
  (fields_autoplaced yes)
  (property "Reference" "SPINDLE1" (at 105.41 156.2099 0) (show_name no) (do_not_autoplace no) (effects (font (size 1.27 1.27)) (justify left)))
  (property "Value" "" (at 99.06 156.21 0) (show_name no) (do_not_autoplace no) (effects (font (size 1.27 1.27))))
  (property "Footprint" "" (at 99.06 156.21 0) (hide yes) (show_name no) (do_not_autoplace no) (effects (font (size 1.27 1.27))))
  (property "Datasheet" "" (at 99.06 156.21 0) (hide yes) (show_name no) (do_not_autoplace no) (effects (font (size 1.27 1.27))))
  (property "Description" "" (at 99.06 156.21 0) (hide yes) (show_name no) (do_not_autoplace no) (effects (font (size 1.27 1.27))))
  (pin "")
  (pin "")
  (pin "")
  (pin ""))
 (sheet_instances
  (path ""
   (page "1")))
 (embedded_fonts no))
